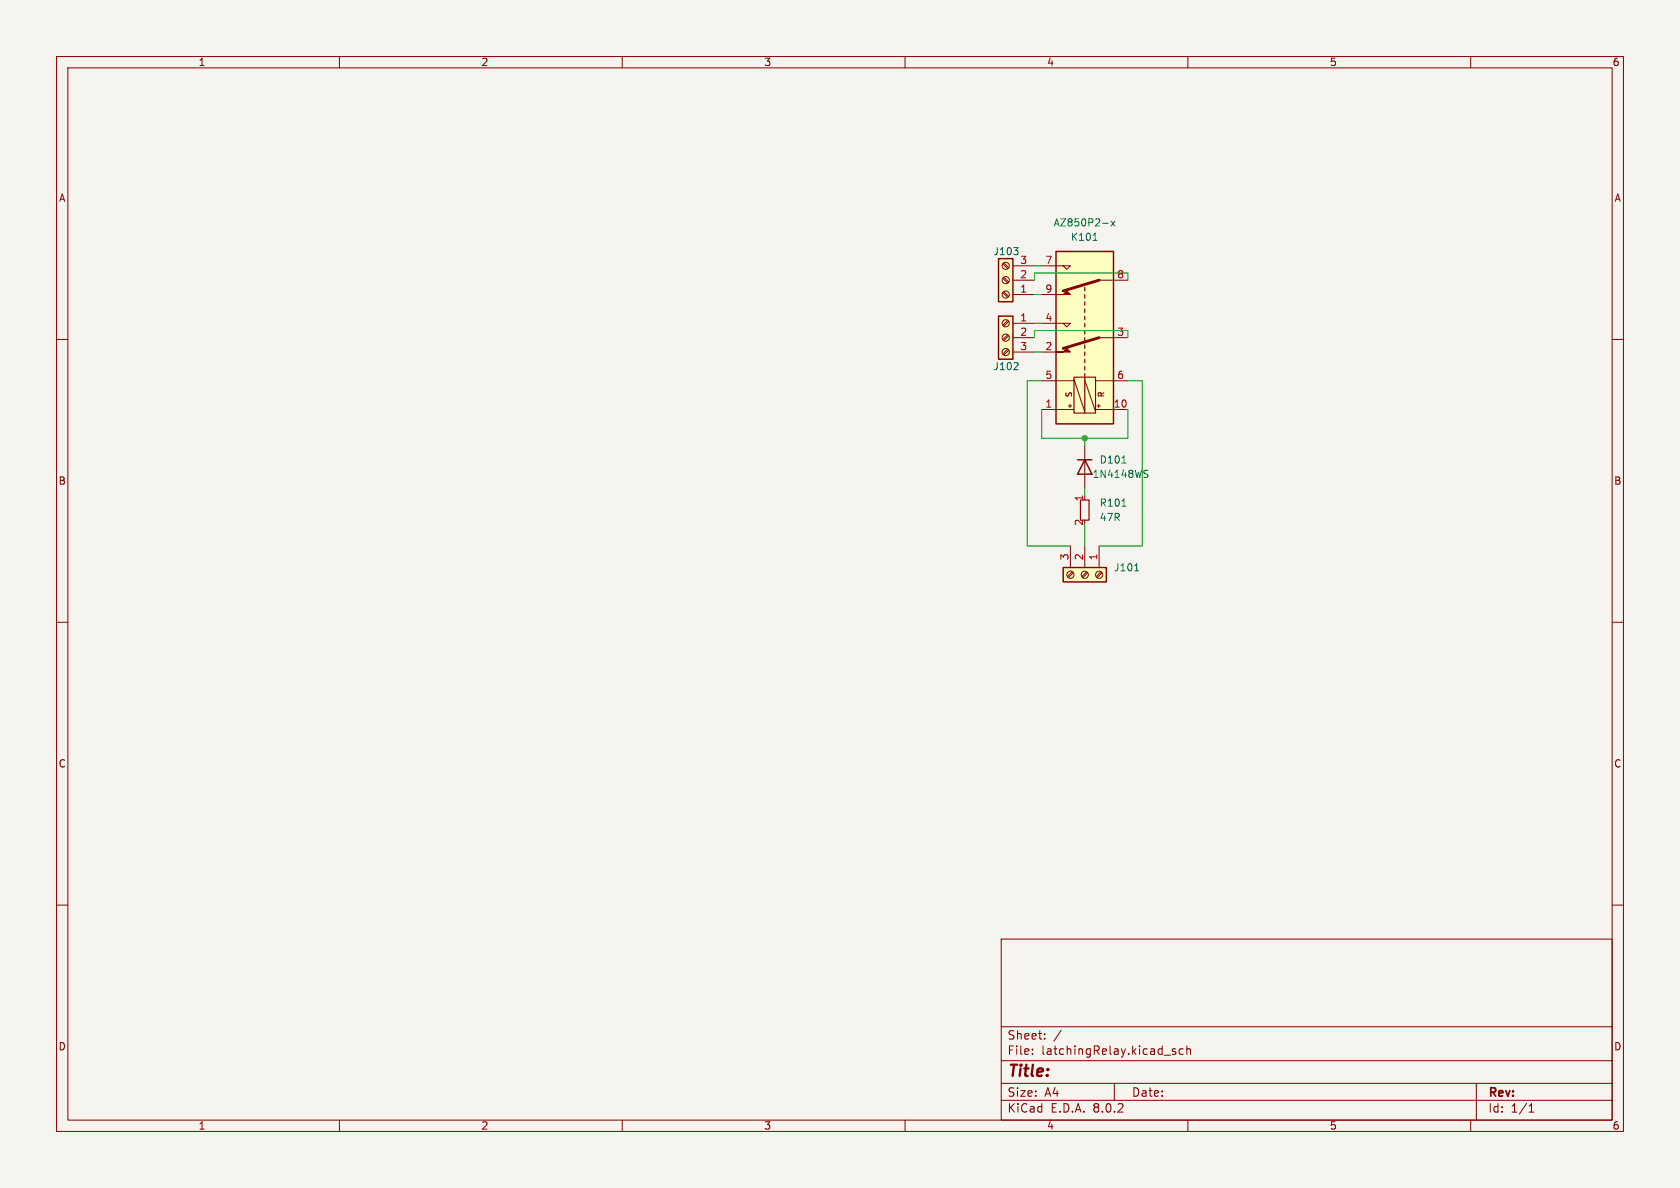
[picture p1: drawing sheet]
(kicad_sch
 (version 20231120)
 (generator "eeschema")
 (generator_version "8.0")
 (paper "A4")
 (lib_symbols
  (symbol "Connector:Screw_Terminal_01x03"
   (pin_names
    (offset 1.016) hide) (exclude_from_sim no) (in_bom yes) (on_board yes)
   (property "Reference" "J" (at 0 5.08 0) (effects (font (size 1.27 1.27))))
   (property "Value" "Screw_Terminal_01x03" (at 0 -5.08 0) (effects (font (size 1.27 1.27))))
   (property "Footprint" "" (at 0 0 0) (effects (font (size 1.27 1.27)) (hide yes)))
   (property "Datasheet" "~" (at 0 0 0) (effects (font (size 1.27 1.27)) (hide yes)))
   (property "Description" "Generic screw terminal, single row, 01x03, script generated (kicad-library-utils/schlib/autogen/connector/)" (at 0 0 0) (effects (font (size 1.27 1.27)) (hide yes)))
   (symbol "Screw_Terminal_01x03_1_1"
    (rectangle (start -1.27 3.81) (end 1.27 -3.81) (stroke (width 0.254) (type default)) (fill (type background)))
    (circle (center 0 -2.54) (radius 0.635) (stroke (width 0.1524) (type default)) (fill (type none)))
    (polyline (pts (xy -0.5334 -2.2098) (xy 0.3302 -3.048)) (stroke (width 0.1524) (type default)) (fill (type none)))
    (polyline (pts (xy -0.5334 0.3302) (xy 0.3302 -0.508)) (stroke (width 0.1524) (type default)) (fill (type none)))
    (polyline (pts (xy -0.5334 2.8702) (xy 0.3302 2.032)) (stroke (width 0.1524) (type default)) (fill (type none)))
    (polyline (pts (xy -0.3556 -2.032) (xy 0.508 -2.8702)) (stroke (width 0.1524) (type default)) (fill (type none)))
    (polyline (pts (xy -0.3556 0.508) (xy 0.508 -0.3302)) (stroke (width 0.1524) (type default)) (fill (type none)))
    (polyline (pts (xy -0.3556 3.048) (xy 0.508 2.2098)) (stroke (width 0.1524) (type default)) (fill (type none)))
    (circle (center 0 0) (radius 0.635) (stroke (width 0.1524) (type default)) (fill (type none)))
    (circle (center 0 2.54) (radius 0.635) (stroke (width 0.1524) (type default)) (fill (type none)))
    (pin passive line (at -5.08 2.54 0) (length 3.81) (name "Pin_1" (effects (font (size 1.27 1.27)))) (number "1" (effects (font (size 1.27 1.27)))))
    (pin passive line (at -5.08 0 0) (length 3.81) (name "Pin_2" (effects (font (size 1.27 1.27)))) (number "2" (effects (font (size 1.27 1.27)))))
    (pin passive line (at -5.08 -2.54 0) (length 3.81) (name "Pin_3" (effects (font (size 1.27 1.27)))) (number "3" (effects (font (size 1.27 1.27)))))))
  (symbol "Relay:AZ850P2-x" (exclude_from_sim no) (in_bom yes) (on_board yes)
   (property "Reference" "K" (at 16.51 3.81 0) (effects (font (size 1.27 1.27)) (justify left)))
   (property "Value" "AZ850P2-x" (at 16.51 1.27 0) (effects (font (size 1.27 1.27)) (justify left)))
   (property "Footprint" "Relay_THT:Relay_DPDT_FRT5" (at 13.97 1.27 0) (effects (font (size 1.27 1.27)) (hide yes)))
   (property "Datasheet" "http://www.azettler.com/pdfs/az850.pdf" (at 0 0 0) (effects (font (size 1.27 1.27)) (hide yes)))
   (property "Description" "American Zettler, Microminiature Polarised Dual Pole Relay Bistable" (at 0 0 0) (effects (font (size 1.27 1.27)) (hide yes)))
   (symbol "AZ850P2-x_0_0"
    (polyline (pts (xy -2.54 5.08) (xy -2.54 2.54) (xy -1.905 3.175) (xy -2.54 3.81)) (stroke (width 0) (type default)) (fill (type outline)))
    (polyline (pts (xy 2.54 5.08) (xy 2.54 2.54) (xy 1.905 3.175) (xy 2.54 3.81)) (stroke (width 0) (type default)) (fill (type none)))
    (polyline (pts (xy 7.62 5.08) (xy 7.62 2.54) (xy 8.255 3.175) (xy 7.62 3.81)) (stroke (width 0) (type default)) (fill (type outline)))
    (polyline (pts (xy 12.7 5.08) (xy 12.7 2.54) (xy 12.065 3.175) (xy 12.7 3.81)) (stroke (width 0) (type default)) (fill (type none)))
    (text "+" (at -12.065 -2.413 0) (effects (font (size 0.762 0.762))))
    (text "+" (at -12.065 2.667 0) (effects (font (size 0.762 0.762))))
    (text "R" (at -10.033 -2.921 0) (effects (font (size 1.016 1.016))))
    (text "S" (at -10.033 2.794 0) (effects (font (size 1.016 1.016)))))
   (symbol "AZ850P2-x_0_1"
    (rectangle (start -15.24 5.08) (end 15.24 -5.08) (stroke (width 0.254) (type default)) (fill (type background)))
    (rectangle (start -13.335 1.905) (end -6.985 -1.905) (stroke (width 0.2032) (type default)) (fill (type none)))
    (polyline (pts (xy -13.335 0) (xy -6.35 0)) (stroke (width 0.2032) (type default)) (fill (type none)))
    (polyline (pts (xy -13.081 -1.905) (xy -7.493 0)) (stroke (width 0) (type default)) (fill (type none)))
    (polyline (pts (xy -13.081 0) (xy -7.366 1.905)) (stroke (width 0) (type default)) (fill (type none)))
    (polyline (pts (xy -12.7 -5.08) (xy -12.7 -1.905)) (stroke (width 0) (type default)) (fill (type none)))
    (polyline (pts (xy -12.7 5.08) (xy -12.7 1.905)) (stroke (width 0) (type default)) (fill (type none)))
    (polyline (pts (xy -7.62 -5.08) (xy -7.62 -1.905)) (stroke (width 0) (type default)) (fill (type none)))
    (polyline (pts (xy -7.62 5.08) (xy -7.62 1.905)) (stroke (width 0) (type default)) (fill (type none)))
    (polyline (pts (xy -5.715 0) (xy -5.08 0)) (stroke (width 0.2032) (type default)) (fill (type none)))
    (polyline (pts (xy -4.445 0) (xy -3.81 0)) (stroke (width 0.2032) (type default)) (fill (type none)))
    (polyline (pts (xy -3.175 0) (xy -2.54 0)) (stroke (width 0.2032) (type default)) (fill (type none)))
    (polyline (pts (xy -1.905 0) (xy -1.27 0)) (stroke (width 0.2032) (type default)) (fill (type none)))
    (polyline (pts (xy -0.635 0) (xy 0 0)) (stroke (width 0.2032) (type default)) (fill (type none)))
    (polyline (pts (xy 0 -2.54) (xy -1.905 3.81)) (stroke (width 0.508) (type default)) (fill (type none)))
    (polyline (pts (xy 0 -2.54) (xy 0 -5.08)) (stroke (width 0) (type default)) (fill (type none)))
    (polyline (pts (xy 0.635 0) (xy 1.27 0)) (stroke (width 0.2032) (type default)) (fill (type none)))
    (polyline (pts (xy 1.905 0) (xy 2.54 0)) (stroke (width 0.2032) (type default)) (fill (type none)))
    (polyline (pts (xy 3.175 0) (xy 3.81 0)) (stroke (width 0.2032) (type default)) (fill (type none)))
    (polyline (pts (xy 4.445 0) (xy 5.08 0)) (stroke (width 0.2032) (type default)) (fill (type none)))
    (polyline (pts (xy 5.715 0) (xy 6.35 0)) (stroke (width 0.2032) (type default)) (fill (type none)))
    (polyline (pts (xy 6.985 0) (xy 7.62 0)) (stroke (width 0.2032) (type default)) (fill (type none)))
    (polyline (pts (xy 8.255 0) (xy 8.89 0)) (stroke (width 0.2032) (type default)) (fill (type none)))
    (polyline (pts (xy 10.16 -2.54) (xy 8.255 3.81)) (stroke (width 0.508) (type default)) (fill (type none)))
    (polyline (pts (xy 10.16 -2.54) (xy 10.16 -5.08)) (stroke (width 0) (type default)) (fill (type none))))
   (symbol "AZ850P2-x_1_1"
    (pin passive line (at -12.7 7.62 270) (length 2.54) (name "~" (effects (font (size 1.27 1.27)))) (number "1" (effects (font (size 1.27 1.27)))))
    (pin passive line (at -12.7 -7.62 90) (length 2.54) (name "~" (effects (font (size 1.27 1.27)))) (number "10" (effects (font (size 1.27 1.27)))))
    (pin passive line (at -2.54 7.62 270) (length 2.54) (name "~" (effects (font (size 1.27 1.27)))) (number "2" (effects (font (size 1.27 1.27)))))
    (pin passive line (at 0 -7.62 90) (length 2.54) (name "~" (effects (font (size 1.27 1.27)))) (number "3" (effects (font (size 1.27 1.27)))))
    (pin passive line (at 2.54 7.62 270) (length 2.54) (name "~" (effects (font (size 1.27 1.27)))) (number "4" (effects (font (size 1.27 1.27)))))
    (pin passive line (at -7.62 7.62 270) (length 2.54) (name "~" (effects (font (size 1.27 1.27)))) (number "5" (effects (font (size 1.27 1.27)))))
    (pin passive line (at -7.62 -7.62 90) (length 2.54) (name "~" (effects (font (size 1.27 1.27)))) (number "6" (effects (font (size 1.27 1.27)))))
    (pin passive line (at 12.7 7.62 270) (length 2.54) (name "~" (effects (font (size 1.27 1.27)))) (number "7" (effects (font (size 1.27 1.27)))))
    (pin passive line (at 10.16 -7.62 90) (length 2.54) (name "~" (effects (font (size 1.27 1.27)))) (number "8" (effects (font (size 1.27 1.27)))))
    (pin passive line (at 7.62 7.62 270) (length 2.54) (name "~" (effects (font (size 1.27 1.27)))) (number "9" (effects (font (size 1.27 1.27)))))))
  (symbol "custom_kicad_lib_sk:1N4148WS"
   (pin_numbers hide)
   (pin_names hide) (exclude_from_sim no) (in_bom yes) (on_board yes)
   (property "Reference" "D" (at 0 2.54 0) (effects (font (size 1.27 1.27))))
   (property "Value" "1N4148WS" (at 0 -2.54 0) (effects (font (size 1.27 1.27))))
   (property "Footprint" "Diode_SMD:D_SOD-323" (at 0 -4.445 0) (effects (font (size 1.27 1.27)) (hide yes)))
   (property "Datasheet" "https://www.vishay.com/docs/85751/1n4148ws.pdf" (at 0 0 0) (effects (font (size 1.27 1.27)) (hide yes)))
   (property "Description" "75V 0.15A Fast switching Diode, SOD-323" (at 0 0 0) (effects (font (size 1.27 1.27)) (hide yes)))
   (property "Sim.Device" "D" (at 0 0 0) (effects (font (size 1.27 1.27)) (hide yes)))
   (property "Sim.Pins" "1=K 2=A" (at 0 0 0) (effects (font (size 1.27 1.27)) (hide yes)))
   (property "JLCPCB Part#" "C2128" (at 0 0 0) (effects (font (size 1.27 1.27)) (hide yes)))
   (symbol "1N4148WS_0_1"
    (polyline (pts (xy -1.27 1.27) (xy -1.27 -1.27)) (stroke (width 0.254) (type default)) (fill (type none)))
    (polyline (pts (xy 1.27 0) (xy -1.27 0)) (stroke (width 0) (type default)) (fill (type none)))
    (polyline (pts (xy 1.27 1.27) (xy 1.27 -1.27) (xy -1.27 0) (xy 1.27 1.27)) (stroke (width 0.254) (type default)) (fill (type none))))
   (symbol "1N4148WS_1_1"
    (pin passive line (at -3.81 0 0) (length 2.54) (name "K" (effects (font (size 1.27 1.27)))) (number "1" (effects (font (size 1.27 1.27)))))
    (pin passive line (at 3.81 0 180) (length 2.54) (name "A" (effects (font (size 1.27 1.27)))) (number "2" (effects (font (size 1.27 1.27)))))))
  (symbol "resistors_0805:R_47R_0805" (exclude_from_sim no) (in_bom yes) (on_board yes)
   (property "Reference" "R" (at 1.27 2.54 0) (effects (font (size 1.27 1.27))))
   (property "Value" "47R" (at 2.54 -2.54 0) (effects (font (size 1.27 1.27))))
   (property "Footprint" "custom_kicad_lib_sk:R_0805_handsolder-smalltext" (at 2.54 2.54 0) (effects (font (size 1.27 1.27)) (hide yes)))
   (property "Datasheet" "" (at -2.54 0 0) (effects (font (size 1.27 1.27)) (hide yes)))
   (property "Description" "" (at 0 0 0) (effects (font (size 1.27 1.27)) (hide yes)))
   (property "JLCPCB Part#" "C17714" (at 0 0 0) (effects (font (size 1.27 1.27)) (hide yes)))
   (symbol "R_47R_0805_0_1"
    (rectangle (start -0.762 1.778) (end 0.762 -1.778) (stroke (width 0.2032) (type default)) (fill (type none))))
   (symbol "R_47R_0805_1_1"
    (pin passive line (at 0 2.54 270) (length 0.762) (name "~" (effects (font (size 1.27 1.27)))) (number "1" (effects (font (size 1.27 1.27)))))
    (pin passive line (at 0 -2.54 90) (length 0.762) (name "~" (effects (font (size 1.27 1.27)))) (number "2" (effects (font (size 1.27 1.27))))))))
 (junction
  (at 191.77 77.47)
  (diameter 0)
  (color 0 0 0 0))
 (wire
  (pts (xy 181.61 67.31) (xy 184.15 67.31))
  (stroke (width 0) (type default)))
 (wire
  (pts (xy 184.15 46.99) (xy 182.88 46.99))
  (stroke (width 0) (type default)))
 (wire
  (pts (xy 191.77 86.36) (xy 191.77 87.63))
  (stroke (width 0) (type default)))
 (wire
  (pts (xy 201.93 67.31) (xy 201.93 96.52))
  (stroke (width 0) (type default)))
 (wire
  (pts (xy 184.15 77.47) (xy 184.15 72.39))
  (stroke (width 0) (type default)))
 (wire
  (pts (xy 181.61 96.52) (xy 181.61 67.31))
  (stroke (width 0) (type default)))
 (wire
  (pts (xy 191.77 77.47) (xy 184.15 77.47))
  (stroke (width 0) (type default)))
 (wire
  (pts (xy 199.39 58.42) (xy 199.39 59.69))
  (stroke (width 0) (type default)))
 (wire
  (pts (xy 181.61 96.52) (xy 189.23 96.52))
  (stroke (width 0) (type default)))
 (wire
  (pts (xy 199.39 72.39) (xy 199.39 77.47))
  (stroke (width 0) (type default)))
 (wire
  (pts (xy 199.39 58.42) (xy 182.88 58.42))
  (stroke (width 0) (type default)))
 (wire
  (pts (xy 184.15 57.15) (xy 182.88 57.15))
  (stroke (width 0) (type default)))
 (wire
  (pts (xy 201.93 96.52) (xy 194.31 96.52))
  (stroke (width 0) (type default)))
 (wire
  (pts (xy 184.15 62.23) (xy 182.88 62.23))
  (stroke (width 0) (type default)))
 (wire
  (pts (xy 184.15 52.07) (xy 182.88 52.07))
  (stroke (width 0) (type default)))
 (wire
  (pts (xy 182.88 58.42) (xy 182.88 59.69))
  (stroke (width 0) (type default)))
 (wire
  (pts (xy 191.77 78.74) (xy 191.77 77.47))
  (stroke (width 0) (type default)))
 (wire
  (pts (xy 199.39 48.26) (xy 199.39 49.53))
  (stroke (width 0) (type default)))
 (wire
  (pts (xy 191.77 92.71) (xy 191.77 96.52))
  (stroke (width 0) (type default)))
 (wire
  (pts (xy 182.88 48.26) (xy 182.88 49.53))
  (stroke (width 0) (type default)))
 (wire
  (pts (xy 199.39 67.31) (xy 201.93 67.31))
  (stroke (width 0) (type default)))
 (wire
  (pts (xy 199.39 48.26) (xy 182.88 48.26))
  (stroke (width 0) (type default)))
 (wire
  (pts (xy 199.39 77.47) (xy 191.77 77.47))
  (stroke (width 0) (type default)))
 (symbol
  (lib_id "resistors_0805:R_47R_0805")
  (at 191.77 90.17 0)
  (unit 1)
  (exclude_from_sim no)
  (in_bom yes)
  (on_board yes)
  (dnp no)
  (fields_autoplaced yes)
  (property "Reference" "R101" (at 194.31 88.8999 0) (effects (font (size 1.27 1.27)) (justify left)))
  (property "Value" "47R" (at 194.31 91.4399 0) (effects (font (size 1.27 1.27)) (justify left)))
  (property "Footprint" "custom_kicad_lib_sk:R_0805_handsolder-smalltext" (at 194.31 87.63 0) (effects (font (size 1.27 1.27)) (hide yes)))
  (property "Datasheet" "" (at 189.23 90.17 0) (effects (font (size 1.27 1.27)) (hide yes)))
  (property "Description" "" (at 191.77 90.17 0) (effects (font (size 1.27 1.27)) (hide yes)))
  (property "JLCPCB Part#" "C17714" (at 191.77 90.17 0) (effects (font (size 1.27 1.27)) (hide yes)))
  (pin "1")
  (pin "2"))
 (symbol
  (lib_id "Relay:AZ850P2-x")
  (at 191.77 59.69 90)
  (unit 1)
  (exclude_from_sim no)
  (in_bom yes)
  (on_board yes)
  (dnp no)
  (property "Reference" "K101" (at 191.77 41.91 90) (effects (font (size 1.27 1.27))))
  (property "Value" "AZ850P2-x" (at 191.77 39.37 90) (effects (font (size 1.27 1.27))))
  (property "Footprint" "Relay_THT:Relay_DPDT_FRT5" (at 190.5 45.72 0) (effects (font (size 1.27 1.27)) (hide yes)))
  (property "Datasheet" "http://www.azettler.com/pdfs/az850.pdf" (at 191.77 59.69 0) (effects (font (size 1.27 1.27)) (hide yes)))
  (property "Description" "American Zettler, Microminiature Polarised Dual Pole Relay Bistable" (at 191.77 59.69 0) (effects (font (size 1.27 1.27)) (hide yes)))
  (pin "4")
  (pin "5")
  (pin "7")
  (pin "1")
  (pin "8")
  (pin "9")
  (pin "10")
  (pin "3")
  (pin "6")
  (pin "2"))
 (symbol
  (lib_id "Connector:Screw_Terminal_01x03")
  (at 191.77 101.6 270)
  (unit 1)
  (exclude_from_sim no)
  (in_bom yes)
  (on_board yes)
  (dnp no)
  (fields_autoplaced yes)
  (property "Reference" "J101" (at 196.85 100.3299 90) (effects (font (size 1.27 1.27)) (justify left)))
  (property "Value" "Screw_Terminal_01x03" (at 196.85 102.8699 90) (effects (font (size 1.27 1.27)) (justify left) (hide yes)))
  (property "Footprint" "Connector_Phoenix_MC:PhoenixContact_MC_1,5_3-G-3.5_1x03_P3.50mm_Horizontal" (at 191.77 101.6 0) (effects (font (size 1.27 1.27)) (hide yes)))
  (property "Datasheet" "~" (at 191.77 101.6 0) (effects (font (size 1.27 1.27)) (hide yes)))
  (property "Description" "Generic screw terminal, single row, 01x03, script generated (kicad-library-utils/schlib/autogen/connector/)" (at 191.77 101.6 0) (effects (font (size 1.27 1.27)) (hide yes)))
  (property "JLCPCB Part#" "C880573" (at 191.77 101.6 90) (effects (font (size 1.27 1.27)) (hide yes)))
  (pin "2")
  (pin "3")
  (pin "1"))
 (symbol
  (lib_id "custom_kicad_lib_sk:1N4148WS")
  (at 191.77 82.55 270)
  (unit 1)
  (exclude_from_sim no)
  (in_bom yes)
  (on_board yes)
  (dnp no)
  (property "Reference" "D101" (at 194.31 81.2799 90) (effects (font (size 1.27 1.27)) (justify left)))
  (property "Value" "1N4148WS" (at 193.04 83.82 90) (effects (font (size 1.27 1.27)) (justify left)))
  (property "Footprint" "Diode_SMD:D_SOD-323" (at 187.325 82.55 0) (effects (font (size 1.27 1.27)) (hide yes)))
  (property "Datasheet" "https://www.vishay.com/docs/85751/1n4148ws.pdf" (at 191.77 82.55 0) (effects (font (size 1.27 1.27)) (hide yes)))
  (property "Description" "75V 0.15A Fast switching Diode, SOD-323" (at 191.77 82.55 0) (effects (font (size 1.27 1.27)) (hide yes)))
  (property "Sim.Device" "D" (at 191.77 82.55 0) (effects (font (size 1.27 1.27)) (hide yes)))
  (property "Sim.Pins" "1=K 2=A" (at 191.77 82.55 0) (effects (font (size 1.27 1.27)) (hide yes)))
  (property "JLCPCB Part#" "C2128" (at 191.77 82.55 0) (effects (font (size 1.27 1.27)) (hide yes)))
  (pin "1")
  (pin "2"))
 (symbol
  (lib_id "Connector:Screw_Terminal_01x03")
  (at 177.8 59.69 0)
  (mirror y)
  (unit 1)
  (exclude_from_sim no)
  (in_bom yes)
  (on_board yes)
  (dnp no)
  (property "Reference" "J102" (at 180.34 64.77 0) (effects (font (size 1.27 1.27)) (justify left)))
  (property "Value" "Screw_Terminal_01x03" (at 175.26 60.9599 0) (effects (font (size 1.27 1.27)) (justify left) (hide yes)))
  (property "Footprint" "Connector_Phoenix_MC:PhoenixContact_MC_1,5_3-G-3.5_1x03_P3.50mm_Horizontal" (at 177.8 59.69 0) (effects (font (size 1.27 1.27)) (hide yes)))
  (property "Datasheet" "~" (at 177.8 59.69 0) (effects (font (size 1.27 1.27)) (hide yes)))
  (property "Description" "Generic screw terminal, single row, 01x03, script generated (kicad-library-utils/schlib/autogen/connector/)" (at 177.8 59.69 0) (effects (font (size 1.27 1.27)) (hide yes)))
  (property "JLCPCB Part#" "C880573" (at 177.8 59.69 0) (effects (font (size 1.27 1.27)) (hide yes)))
  (pin "2")
  (pin "3")
  (pin "1"))
 (symbol
  (lib_id "Connector:Screw_Terminal_01x03")
  (at 177.8 49.53 180)
  (unit 1)
  (exclude_from_sim no)
  (in_bom yes)
  (on_board yes)
  (dnp no)
  (property "Reference" "J103" (at 180.34 44.45 0) (effects (font (size 1.27 1.27)) (justify left)))
  (property "Value" "Screw_Terminal_01x03" (at 175.26 48.2601 0) (effects (font (size 1.27 1.27)) (justify left) (hide yes)))
  (property "Footprint" "Connector_Phoenix_MC:PhoenixContact_MC_1,5_3-G-3.5_1x03_P3.50mm_Horizontal" (at 177.8 49.53 0) (effects (font (size 1.27 1.27)) (hide yes)))
  (property "Datasheet" "~" (at 177.8 49.53 0) (effects (font (size 1.27 1.27)) (hide yes)))
  (property "Description" "Generic screw terminal, single row, 01x03, script generated (kicad-library-utils/schlib/autogen/connector/)" (at 177.8 49.53 0) (effects (font (size 1.27 1.27)) (hide yes)))
  (property "JLCPCB Part#" "C880573" (at 177.8 49.53 0) (effects (font (size 1.27 1.27)) (hide yes)))
  (pin "2")
  (pin "3")
  (pin "1"))
 (sheet_instances
  (path ""
   (page "1"))))
